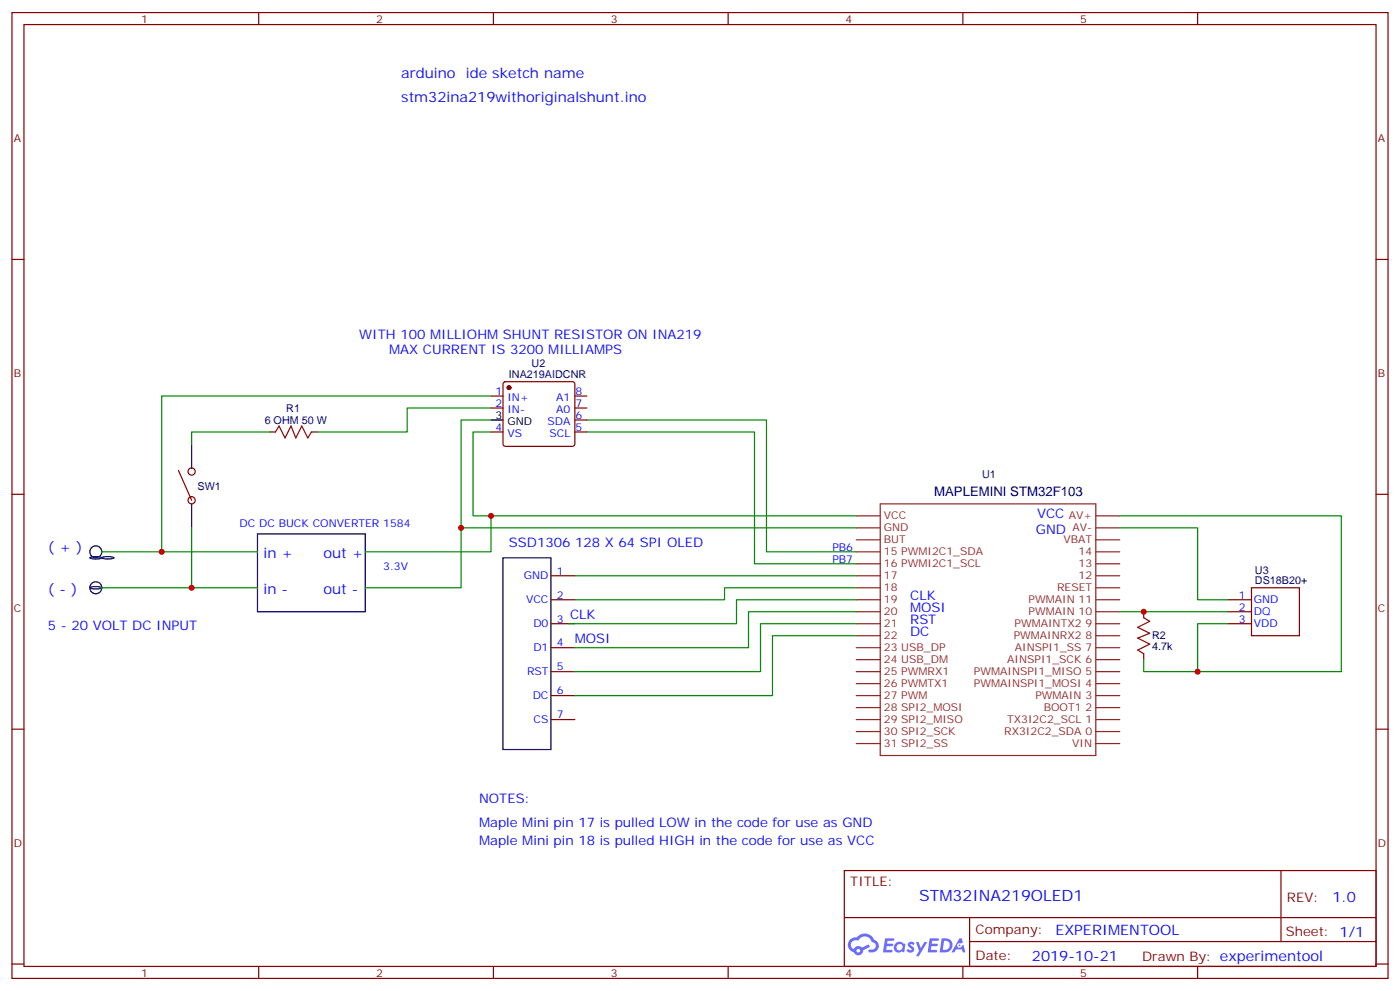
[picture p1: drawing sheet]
<svg xmlns="http://www.w3.org/2000/svg" width="412mm" height="292mm" viewBox="0 0 412 292" stroke-linecap="round" stroke-linejoin="round" font-family="sans-serif">
<g fill="none" stroke="#000" stroke-width=".35">
<path d="M75.8 157.2h31.8v22.9h-31.8zM26.5 164.1a5.1 5.1 0 0 1 3.5 .1 4.6 4.6 0 0 1-3.5 0zM26.5 172.9a5.1 5.1 0 0 1 3.5 .1 4.6 4.6 0 0 1-3.5 0zM30.1 164.1a5.1 5.1 0 0 1 3.4 .1 4.6 4.6 0 0 1-3.5 0zM148.2 164.2h14.1v56.5h-14.1z"/>
<circle cx="28.2" cy="162.5" r="1.76"/>
<circle cx="28.2" cy="173" r="1.76"/>
</g>
<g fill="none" stroke="#870000" stroke-width=".35">
<path d="M3.5 3.7h405.4v284.3h-405.4zM7.1 7.2h398.2v277.3h-398.2zM76.2 3.7v3.5M145.3 3.7v3.5M214.5 3.7v3.5M283.6 3.7v3.5M352.8 3.7v3.5M3.5 76.4h3.6M405.3 76.4h3.6M3.5 145.5h3.6M405.3 145.5h3.6M3.5 214.7h3.6"/>
<path d="M405.3 214.7h3.6M248.7 256.3h156.6v28.2h-156.6zM377.3 256.3v20.9M248.7 270.1h156.5M285.6 277.2h119.6M285.6 270.1v14.2M3.5 283.8h3.6M76.2 284.5v3.5M145.3 284.5v3.5M214.5 284.5v3.5M283.6 284.5v3.5M352.8 284.5v3.5"/>
<path d="M405.3 283.8h3.6"/>
</g>
<g fill="#5487ff">
<path d="M267.7 277.5a1.22 1.22 0 0 1 1.7 .2l-.4 .6a.47 .47 0 0 0-.3-.4 .47 .47 0 0 0-.5 .2l.1 .2a1.14 1.14 0 0 1 .8 1.8 1.14 1.14 0 0 1-1.9 0l-.2-.2 .5-.6 .7 .5a.29 .29 0 0 0 .3-.3 .29 .29 0 0 0-.2-.3 1.04 1.04 0 0 1-.6-1.7z"/>
<path d="M260.7 276.2h2.4l.3 .2-.2 .5-1.8 .1-.1 .8h1.5l.3 .4-.3 .4h-1.6l-.2 1.1h1.7l.2 .3-.2 .3-2.6 .1z"/>
<path d="M273.8 276.2h2.4l.3 .2-.1 .5-1.8 .1-.2 .8h1.6l.3 .4-.4 .4-1.6-.1-.1 1.1 1.7 .1 .2 .3-.2 .3-2.6 .1z"/>
<path d="M282.6 276.2h.7l.3 1.3-.6 .3a.69 .69 0 0 0-1 .3 .69 .69 0 0 0 .4 .9 .69 .69 0 0 0 .9-.6l.5-.2 .6 2.2h-.8l-.2-.9h-1.8l-.5 .9h-.8z"/>
<path d="M269.8 277.3h.8l.6 1.8 1.1-1.8h.9l-2.6 4.2h-.8l.9-1.5z"/>
<path d="M277.4 276.2l-.6 4.2h1.3a2.11 2.11 0 0 0 2.5-2.1 2.11 2.11 0 0 0-2.5-2.1zM278.1 277a1.39 1.39 0 0 1 1.7 1.4 1.39 1.39 0 0 1-1.8 1.2h-.3z"/>
<path d="M263.7 277.8a1.54 1.54 0 0 0-.1 2.2 1.54 1.54 0 0 0 2.2 .1l.6 .3 .3-2.3-.2-.3h-.4a1.49 1.49 0 0 0-2.4 0zM264 278.8a.94 .94 0 0 1 1.8 0 .94 .94 0 0 1-1.8 0z"/>
<path d="M250.4 276.6a2.18 2.18 0 0 0 1.1 3.7 1.44 1.44 0 0 0 1.6 .9 1.44 1.44 0 0 0 1.2-1.4l2-1.1-.5-.7-1.9 1a1.47 1.47 0 0 0-2.4 .4 1.39 1.39 0 0 1-.7-1.9 1.39 1.39 0 0 1 2-.5 2.12 2.12 0 0 1 2.2-1.3 2.12 2.12 0 0 1 1.9 1.7 1.14 1.14 0 0 1 1.1 1.4 1.14 1.14 0 0 1-1.7 .7 .43 .43 0 0 0-.5 .4 .43 .43 0 0 0 .4 .5 1.98 1.98 0 0 0 2.5-1.2 1.98 1.98 0 0 0-1.2-2.6 3.1 3.1 0 0 0-5.3-.6l-.9 .1zM252.3 279.9a.55 .55 0 0 1 1.1 0 .55 .55 0 0 1-1.1 0z"/>
<circle cx="282.6" cy="278.3" r=".26"/>
</g>
<path d="M81.1 127.2l1.1-1.8 1.8 3.5 1.7-3.5 1.4 3.5 1.8-3.5 1.8 3.5 1-1.7M336.9 181.9l1.8 1-3.6 1.8 3.6 1.7-3.6 1.5 3.6 1.7-3.6 1.8 1.8 1" fill="none" stroke="#a10000" stroke-width=".35"/>
<g fill="none" stroke="#870000" stroke-width=".35">
<path d="M144.6 116.6h3.6M148.4 112.6l.5-.2h19.7l.5 .2 .2 .5v17.6l-.2 .5-.5 .2h-19.7l-.5-.2-.2-.5v-17.6zM169.3 116.6h3.6M52.6 138.5l3.8 8.8M56.4 137.8a1.06 1.06 0 0 0-.9 1.4 1.06 1.06 0 0 0 1.7 .3 1.06 1.06 0 0 0-.4-1.7h-.4M79.4 127.2h1.7M91.7 127.2h1.8M144.6 120.1h3.6M144.6 127.2h3.6M169.3 120.1h3.6M169.3 127.2h3.6M169.3 123.6h3.6"/>
<path d="M56.4 146.2a1.06 1.06 0 0 0-.9 1.5 1.06 1.06 0 0 0 1.7 .3 1.06 1.06 0 0 0-.4-1.7l-.4-.1M162.3 176.6h7M162.3 169.5h7M361.6 176.6h7.1M368.7 173h14.1v14.1h-14.1zM162.3 183.6h7M162.3 197.7h7M162.3 190.7h7M336.9 180.1v1.8M336.9 192.4v1.8M361.6 180.1h7.1M361.6 183.6h7.1"/>
<path d="M162.3 211.8h7M162.3 204.8h7"/>
</g>
<circle cx="149.9" cy="114.1" r=".53" fill="#870000" stroke="#870000" stroke-width=".35"/>
<path d="M56.4 130.7v7.1M144.6 123.6h3.6M56.4 148.3v7.1" fill="none" stroke="#000" stroke-width=".35"/>
<g fill="none" stroke="#8c2424" stroke-width=".35">
<path d="M252.2 151.9h7.1M252.2 155.4h7.1M252.2 158.9h7.1M259.3 148.3h63.5v74.1h-63.5zM322.8 151.9h7M322.8 155.4h7M322.8 158.9h7M252.2 162.5h7.1M252.2 166h7.1M252.2 169.5h7.1M252.2 173h7.1M252.2 176.6h7.1"/>
<path d="M322.8 162.5h7M322.8 166h7M322.8 169.5h7M322.8 173h7M322.8 176.6h7M252.2 180.1h7.1M252.2 183.6h7.1M252.2 187.1h7.1M252.2 190.7h7.1M252.2 194.2h7.1M252.2 197.7h7.1M322.8 180.1h7"/>
<path d="M322.8 183.6h7M322.8 187.1h7M322.8 190.7h7M322.8 194.2h7M322.8 197.7h7M252.2 201.3h7.1M252.2 204.8h7.1M252.2 208.3h7.1M252.2 211.8h7.1M252.2 215.4h7.1M252.2 218.9h7.1M322.8 201.3h7"/>
<path d="M322.8 204.8h7M322.8 208.3h7M322.8 211.8h7M322.8 215.4h7M322.8 218.9h7"/>
</g>
<g fill="none" stroke="#008700" stroke-width=".35">
<path d="M144.6 116.6h-97v45.9h28.2M79.4 127.2h-23v3.5M144.6 123.6h-8.8v31.8h116.4M144.6 127.2h-5.3v24.7h112.9M144.6 120.1h-24.7v7.1h-26.4M172.9 123.6h52.9v38.9h26.4M172.9 127.2h49.3v38.8h30M56.4 155.4v17.6h-26.4M135.8 155.4v17.6h-28.2M144.6 151.9v10.6h-37M329.8 155.4h23v21.2h8.8M329.8 151.9h65.3v45.8h-42.3v-14.1h8.8"/>
<path d="M30 162.5h17.6M56.4 173h19.4M169.3 169.5h82.9M252.2 176.6h-35.2v7h-49.4M252.2 173h-38.8v3.6h-44.1M252.2 187.1h-24.7v17.7h-58.2M252.2 183.6h-28.2v14.1h-54.7M252.2 180.1h-31.7v10.6h-51.2M329.8 180.1h31.8M336.9 194.2v3.5h15.9"/>
</g>
<g fill="#c00">
<circle cx="56.4" cy="173" r=".88"/>
<circle cx="144.6" cy="151.9" r=".88"/>
<circle cx="336.9" cy="180.1" r=".88"/>
<circle cx="352.8" cy="197.7" r=".88"/>
<circle cx="135.8" cy="155.4" r=".88"/>
<circle cx="47.6" cy="162.5" r=".88"/>
</g>
<text font-size="4.6" fill="#00f" x="270.8" y="265.3">STM32INA219OLED1</text>
<g font-size="4.2" fill="#00f">
<text x="118.2" y="23.1">arduino</text>
<text x="137.2" y="23.1">ide sketch name</text>
<text x="118.2" y="30.2">stm32ina219withoriginalshunt.ino</text>
<text x="14.1" y="162.5">( + )</text>
<text x="77.6" y="164.2">in +</text>
<text x="95.2" y="164.2">out +</text>
<text x="14.1" y="174.8">( - )</text>
<text x="77.6" y="174.8">in -</text>
<text x="95.2" y="174.8">out -</text>
<text x="392.5" y="265.6">1.0</text>
<text x="310.9" y="275.1">EXPERIMENTOOL</text>
<text x="304" y="282.9">2019-10-21</text>
</g>
<g font-size="3.9" fill="#00f">
<text x="105.8" y="99.7">WITH 100 MILLIOHM SHUNT RESISTOR ON INA219</text>
<text x="114.7" y="104.2">MAX CURRENT IS 3200 MILLIAMPS</text>
<text x="305.5" y="152.6">VCC</text>
<text x="149.9" y="161">SSD1306 128 X 64 SPI OLED</text>
<text x="305.2" y="157.2">GND</text>
<text x="268.1" y="176.6">CLK</text>
<text x="14.1" y="185.4">5 - 20 VOLT DC INPUT</text>
<text x="167.9" y="182.2">CLK</text>
<text x="268.1" y="183.6">RST</text>
<text x="268.1" y="180.1">MOSI</text>
<text x="169.3" y="189.3">MOSI</text>
<text x="268.1" y="187.1">DC</text>
<text x="141.1" y="236.5">NOTES:</text>
<text x="141.1" y="243.6">Maple Mini pin 17 is pulled LOW in the code for use as GND</text>
<text x="141.1" y="248.9">Maple Mini pin 18 is pulled HIGH in the code for use as VCC</text>
</g>
<text font-size="3.9" fill="#000080" x="275.2" y="145.9">MAPLEMINI STM32F103</text>
<g font-size="3.9" fill="#800">
<text x="250.5" y="260.9">TITLE:</text>
<text x="379.1" y="265.6">REV:</text>
<text x="287.4" y="275.1">Company:</text>
<text x="378.7" y="275.7">Sheet: 1/1</text>
<text x="287.4" y="282.8">Date:</text>
<text x="336.4" y="282.8">Drawn By: experimentool</text>
</g>
<g font-size="3.2" fill="#800">
<text x="41.6" y="6.7">1</text>
<text x="110.8" y="6.7">2</text>
<text x="179.9" y="6.7">3</text>
<text x="249.1" y="6.7">4</text>
<text x="318.2" y="6.7">5</text>
<text x="4.1" y="41.8">A</text>
<text x="405.9" y="41.8">A</text>
<text x="4.1" y="110.9">B</text>
<text x="405.9" y="110.9">B</text>
<text x="4.1" y="180.1">C</text>
<text x="405.9" y="180.1">C</text>
<text x="4.1" y="249.2">D</text>
<text x="405.9" y="249.2">D</text>
<text x="41.6" y="287.5">1</text>
<text x="110.8" y="287.5">2</text>
<text x="179.9" y="287.5">3</text>
<text x="249.1" y="287.5">4</text>
<text x="318.2" y="287.5">5</text>
</g>
<g font-size="3.2" fill="#000080">
<text x="149.9" y="111.3">INA219AIDCNR</text>
<text x="156.6" y="108.2">U2</text>
<text x="78" y="124.7">6 OHM 50 W</text>
<text x="84.3" y="121.2">R1</text>
<text x="289.3" y="140.8">U1</text>
<text x="58.2" y="144.1">SW1</text>
<text x="369.7" y="172">DS18B20+</text>
<text x="369.7" y="168.9">U3</text>
<text x="339.4" y="191.4">4.7k</text>
<text x="339.4" y="188.2">R2</text>
</g>
<g font-size="3.2" fill="#00f">
<text x="146" y="116.2">1</text>
<text x="146" y="119.8">2</text>
<text x="149.5" y="118">IN+</text>
<text x="163.8" y="118">A1</text>
<text x="169.5" y="119.8">7</text>
<text x="169.5" y="116.2">8</text>
<text x="149.5" y="121.5">IN-</text>
<text x="161.2" y="125.1">SDA</text>
<text x="163.8" y="121.5">A0</text>
<text x="169.5" y="123.3">6</text>
<text x="146" y="126.8">4</text>
<text x="149.5" y="128.6">VS</text>
<text x="161.9" y="128.6">SCL</text>
<text x="169.5" y="126.8">5</text>
<text x="70.6" y="155">DC DC BUCK CONVERTER 1584</text>
<text x="112.9" y="167.7">3.3V</text>
<text x="245.2" y="165.6">PB7</text>
<text x="245.2" y="162.1">PB6</text>
<text x="154.3" y="170.6">GND</text>
<text x="164" y="169.2">1</text>
<text x="155" y="177.6">VCC</text>
<text x="164" y="176.2">2</text>
<text x="364.9" y="176.2">1</text>
<text x="364.9" y="179.7">2</text>
<text x="369.4" y="177.6">GND</text>
<text x="157.1" y="184.7">D0</text>
<text x="164" y="183.3">3</text>
<text x="364.9" y="183.3">3</text>
<text x="369.4" y="181.2">DQ</text>
<text x="369.4" y="184.7">VDD</text>
<text x="157.1" y="191.7">D1</text>
<text x="164" y="190.3">4</text>
<text x="164" y="197.4">5</text>
<text x="155.2" y="198.8">RST</text>
<text x="156.9" y="205.8">DC</text>
<text x="164" y="204.4">6</text>
<text x="157.2" y="212.9">CS</text>
<text x="164" y="211.5">7</text>
</g>
<g font-size="3.2">
<text x="146" y="123.3">3</text>
<text x="149.5" y="125.1">GND</text>
</g>
<g font-size="3.2" fill="#8d2323">
<text x="260.3" y="152.9">VCC</text>
<text x="314.8" y="152.9">AV+</text>
<text x="260.3" y="156.5">GND</text>
<text x="260.3" y="160">BUT</text>
<text x="313.3" y="160">VBAT</text>
<text x="316" y="156.5">AV-</text>
<text x="260.3" y="163.5">15 PWMI2C1_SDA</text>
<text x="260.3" y="167">16 PWMI2C1_SCL</text>
<text x="317.7" y="163.5">14</text>
<text x="317.7" y="167">13</text>
<text x="260.3" y="170.6">17</text>
<text x="317.7" y="170.6">12</text>
<text x="260.3" y="174.1">18</text>
<text x="260.3" y="177.6">19</text>
<text x="303" y="177.6">PWMAIN 11</text>
<text x="311.4" y="174.1">RESET</text>
<text x="260.3" y="181.2">20</text>
<text x="260.3" y="184.7">21</text>
<text x="298.9" y="184.7">PWMAINTX2 9</text>
<text x="303" y="181.2">PWMAIN 10</text>
<text x="260.3" y="188.2">22</text>
<text x="260.3" y="191.7">23 USB_DP</text>
<text x="298.6" y="188.2">PWMAINRX2 8</text>
<text x="298.9" y="191.7">AINSPI1_SS 7</text>
<text x="260.3" y="195.3">24 USB_DM</text>
<text x="296.7" y="195.3">AINSPI1_SCK 6</text>
<text x="260.3" y="198.8">25 PWMRX1</text>
<text x="260.3" y="202.3">26 PWMTX1</text>
<text x="286.9" y="198.8">PWMAINSPI1_MISO 5</text>
<text x="286.9" y="202.3">PWMAINSPI1_MOSI 4</text>
<text x="260.3" y="205.8">27 PWM</text>
<text x="260.3" y="209.4">28 SPI2_MOSI</text>
<text x="305" y="205.8">PWMAIN 3</text>
<text x="307.5" y="209.4">BOOT1 2</text>
<text x="260.3" y="212.9">29 SPI2_MISO</text>
<text x="296.7" y="212.9">TX3I2C2_SCL 1</text>
<text x="260.3" y="216.4">30 SPI2_SCK</text>
<text x="260.3" y="220">31 SPI2_SS</text>
<text x="295.8" y="216.4">RX3I2C2_SDA 0</text>
<text x="315.9" y="220">VIN</text>
</g>
</svg>
